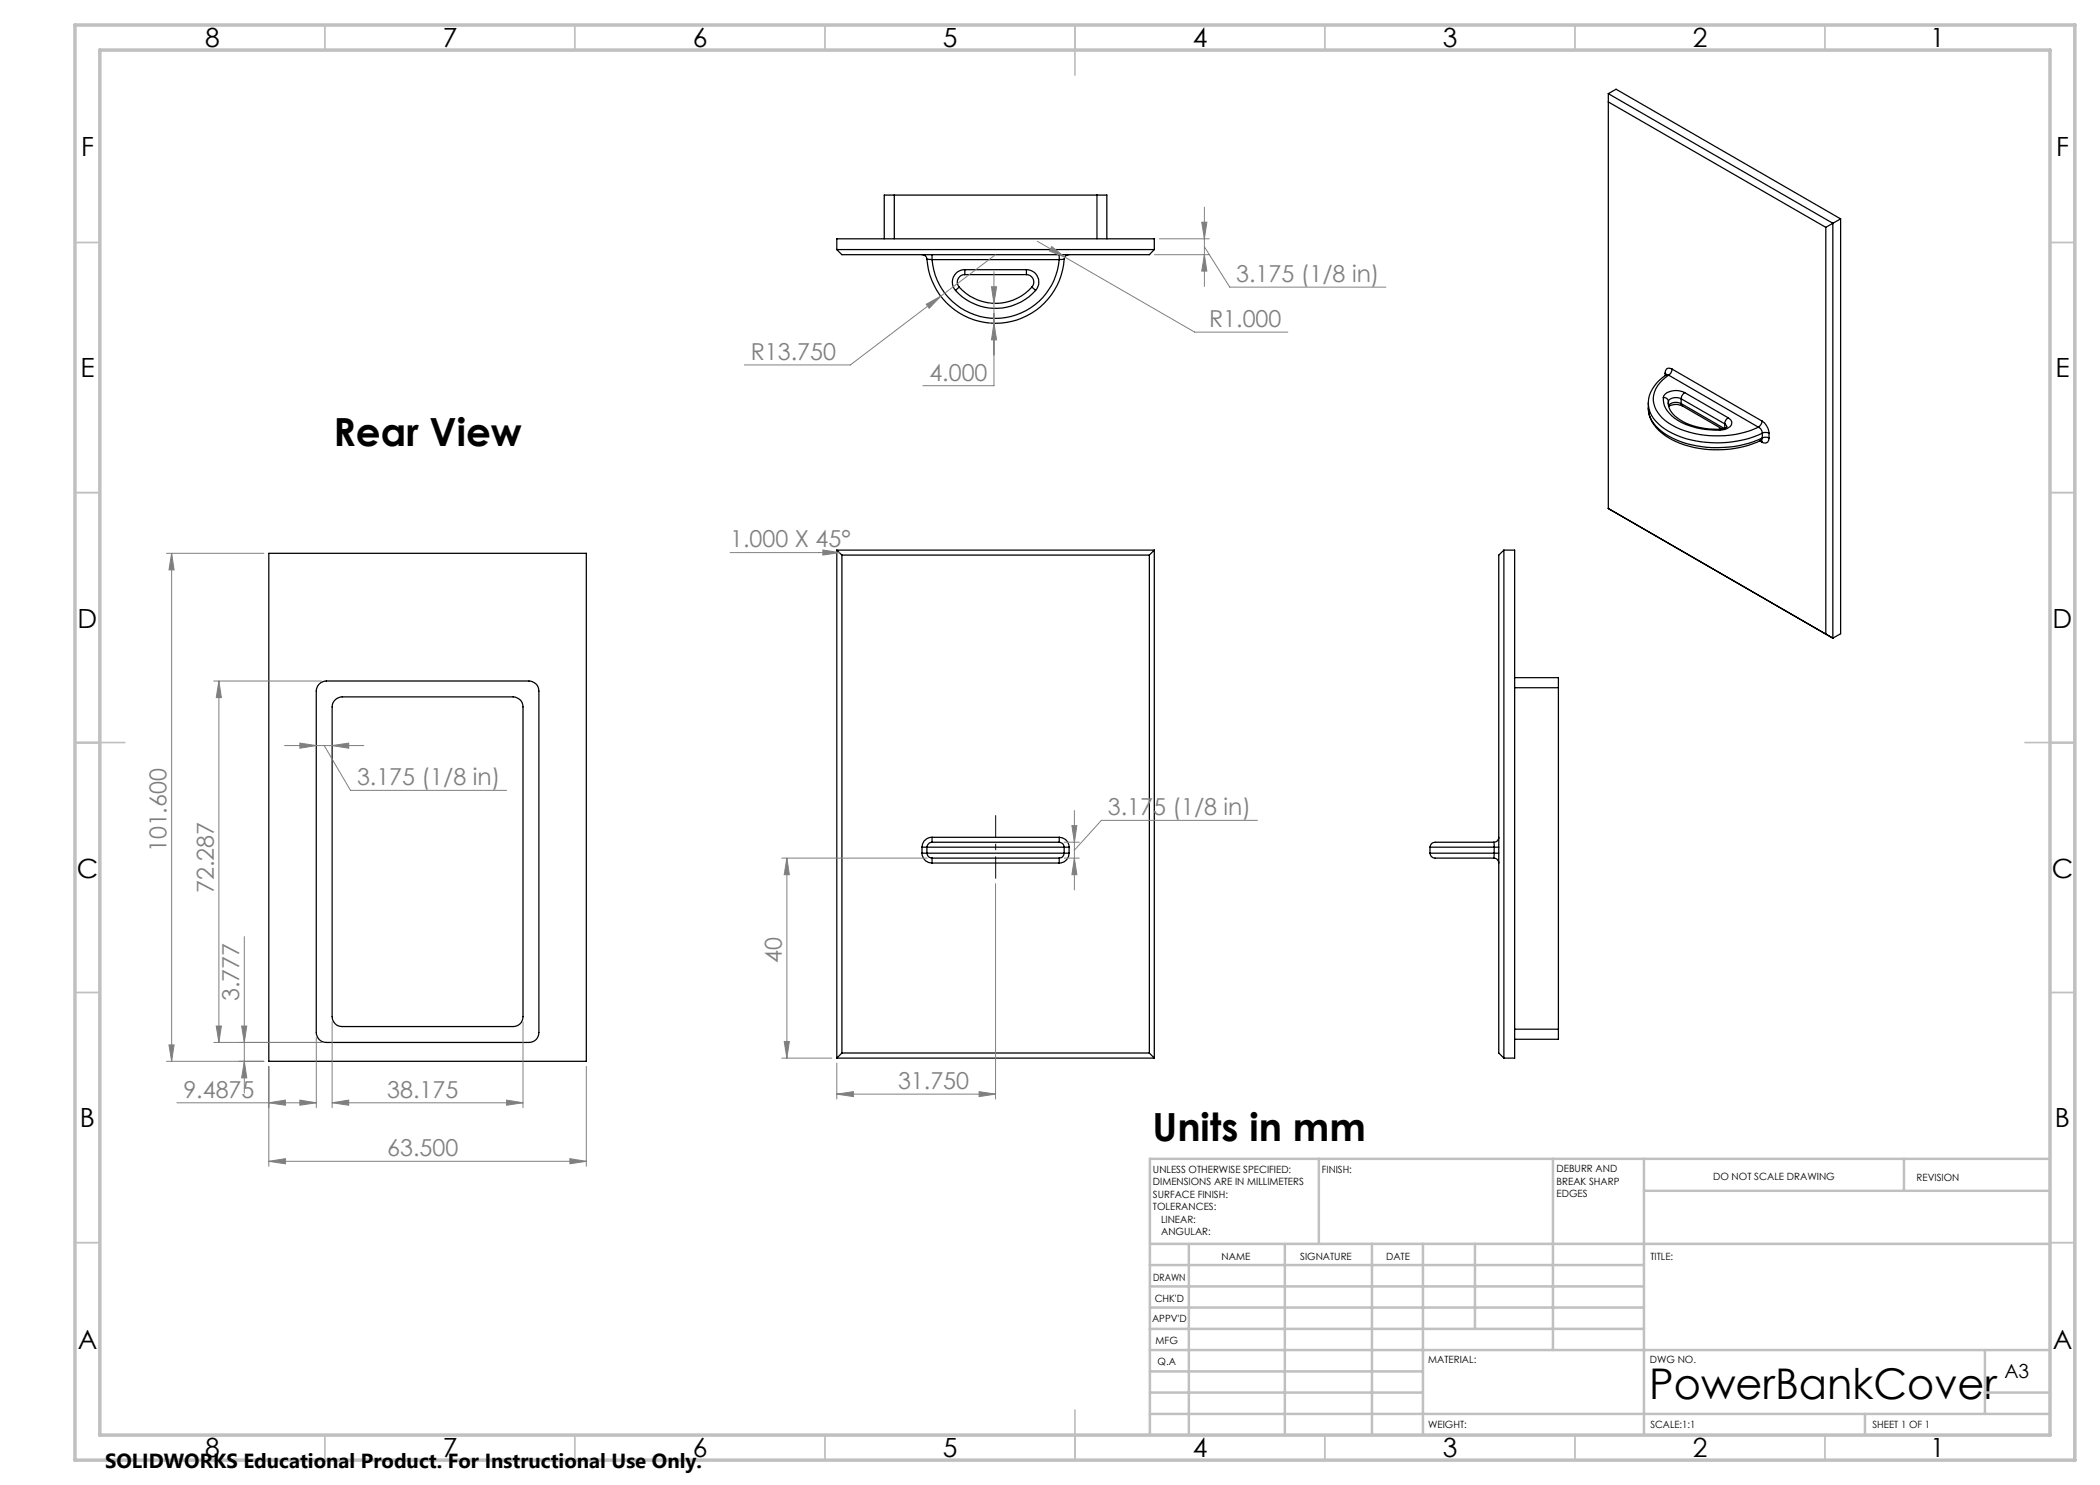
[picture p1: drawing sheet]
<svg xmlns="http://www.w3.org/2000/svg" width="420mm" height="297mm" viewBox="0 0 420 297" stroke-linecap="round" stroke-linejoin="round" font-family="sans-serif">
<g fill="none" stroke="#000" stroke-width=".25">
<path d="M321.7 18.7l44.9 26M321.7 18.7v83M321.7 18.7l1.5-.9 44.9 26M178.9 39h-2.1v8.8M178.9 39v8.8M178.9 39h40.5M219.4 39h2v8.8M219.4 39v8.8M321.7 20.4l43.5 25.1M167.4 49.9v-2.1h63.5v2.1M167.4 49.9h63.5M167.4 49.9l1 1h61.5l1-1"/>
<path d="M184.4 50.9a.96 .96 0 0 1 1 1M185.4 51.9h1M185.4 51.9a13.8 13.8 0 0 0 13.7 12.8 13.8 13.8 0 0 0 13.7-12.8M186.4 50.9v1M186.4 51.9a12.8 12.8 0 0 0 12.7 11.8 12.8 12.8 0 0 0 12.7-11.8M186.4 51.9h25.4M191.1 58.1a10.8 10.8 0 0 0 16 0M191.8 57.4l-.7 .7M191.8 57.4a9.8 9.8 0 0 0 14.6 0M193 53.9a2.5 2.5 0 0 0-2.3 1.5 2.5 2.5 0 0 0 .4 2.7M193 54.9a1.51 1.51 0 0 0-1.4 .9 1.51 1.51 0 0 0 .2 1.6M193 53.9v1"/>
<path d="M193 53.9h12.3M193 54.9h12.3M205.3 53.9a2.5 2.5 0 0 1 2.2 1.5 2.5 2.5 0 0 1-.4 2.7M205.3 54.9a1.49 1.49 0 0 1 1.3 .9 1.49 1.49 0 0 1-.2 1.6M205.3 53.9v1M206.4 57.4l.7 .7M211.8 50.9v1M212.8 51.9h-1M213.8 50.9a.96 .96 0 0 0-1 1M365.2 45.5v81.3l1.4 .8M366.6 44.7v82.9M366.6 44.7l-1.4 .8"/>
<path d="M368.1 43.8l-1.5 .9M368.1 43.8v82.9l-1.5 .9M332.7 79.5a5.4 5.4 0 0 0 3.5 4.9 16 16 0 0 0 7.8 1.6M332.7 79.5a.98 .98 0 0 1 1 .8M333 74.6l.3 .4M333 74.6v.5M333.2 75a7 7 0 0 0-3.5 6.6M333.2 75h.5M333.3 74.9l-.1 .1M333.7 75a5.5 5.5 0 0 0-2.9 5.7 7.4 7.4 0 0 0 4.4 4.7 20.5 20.5 0 0 0 16.5 0M333.7 75l18 10.4M334.4 73.8a.81 .81 0 0 0-1.3 .4l-.1 .4"/>
<path d="M334.4 73.8a1.62 1.62 0 0 1-.7 1.2M334.4 73.8l18 10.4M336.2 79.8a2.16 2.16 0 0 0-2.5 .3v.2M336.2 79.8l8.7 5M336.2 79.8v.9M336.9 78.5a3.5 3.5 0 0 0-4.2 .7v.3M336.9 78.5a1.6 1.6 0 0 0-.7 1.3M336.9 78.5l8.8 5.1M329.7 81.6a7.6 7.6 0 0 0 4.7 6.3 21.2 21.2 0 0 0 17.8 .1M329.7 80.6a6.8 6.8 0 0 0 4 5.7 21.8 21.8 0 0 0 18.8 .3M329.7 81.6a6.8 6.8 0 0 0 4 5.6 21.5 21.5 0 0 0 18.8 .4M333.7 80.6a4.6 4.6 0 0 0 2.9 3.7 14.7 14.7 0 0 0 7.4 1.5"/>
<path d="M333.7 80.6h.1M333.7 80.3v.3M333.7 80.3v.6M336.2 80.7l.2 .5M336.2 80.7a2.04 2.04 0 0 0-2.5 .5M336.2 80.7l8.6 5M336.4 81.2a2.72 2.72 0 0 0-2.6 .1M336.4 81.2l8 4.6M344 85.8v.2M344.9 84.8l.5 .6M344.9 84.8v.9M345.4 85.4l-.9 .4h-.5"/>
<path d="M345.7 83.6a1.05 1.05 0 0 1 .7 .9 1.05 1.05 0 0 1-.7 1l-.8 .4-.9 .1M345.7 83.6a1.38 1.38 0 0 0-.8 1.2M351.7 85.4a1.32 1.32 0 0 1 .8 1.2M352 88.2l.4 .2M352.2 88h.1l.1 .4M352.4 84.2a3.2 3.2 0 0 1 1.4 2.4M352.4 84.2a1.6 1.6 0 0 1-.7 1.2M352.5 86.6l.3-.1 1 .1M352.5 87.6l.5-.1 .8 .1M352.5 87.6l-.3 .4M352.5 86.6v1M353.8 87.6l-.1 .5a.84 .84 0 0 1-1.3 .3"/>
<path d="M353.8 86.6v1M53.8 110.7h63.5v101.6h-63.5zM167.4 110v101.6M167.4 110l1 1M167.4 110h63.5M168.4 111v99.6M168.4 111h61.5M229.9 111v99.6M230.9 110l-1 1M230.9 110v101.6M300.8 110h2.1v101.6h-2.1M300.8 110v101.6"/>
<path d="M300.8 110l-1 1v99.6l1 1M321.7 101.7h.1M321.7 101.7l44.9 25.9M63.9 136.8l.6-.4 .8-.2h40.5a1.99 1.99 0 0 1 2 2v68.3a1.93 1.93 0 0 1-2 2h-40.5a1.99 1.99 0 0 1-2-2v-68.3l.1-.8zM67 140l.7-.4 .7-.2h34.2a1.99 1.99 0 0 1 2 2v61.9a1.93 1.93 0 0 1-2 2h-34.2a1.99 1.99 0 0 1-2-2v-61.9a1.78 1.78 0 0 1 .6-1.4zM302.9 135.5h8.8v2M302.9 137.5h8.8M311.7 137.5v68.3M184.4 170.6a2 2 0 0 0 2 2M184.4 170.6h1M184.4 169.4h1M184.4 169.4v1.2"/>
<path d="M185.4 169.4h27.4M185.4 170.6h27.4M185.4 170.6a1.04 1.04 0 0 0 1 1M185.4 169.4v1.2M186.4 171.6h25.4M186.4 168.4a1.01 1.01 0 0 0-1 1M186.4 168.4h25.4M186.4 171.6v1M186.4 167.5a1.97 1.97 0 0 0-2 1.9M186.4 167.5v.9M186.4 167.5h25.4M186.4 172.6h25.4"/>
<path d="M211.8 168.4a1.01 1.01 0 0 1 1 1M211.8 167.5a1.96 1.96 0 0 1 2 1.9M211.8 167.5v.9M211.8 171.6v1M212.8 170.6a1.01 1.01 0 0 1-1 1M212.8 169.4h1M212.8 170.6h1M212.8 169.4v1.2M213.8 170.6a1.96 1.96 0 0 1-2 2M213.8 169.4v1.2M286 170.6a1.25 1.25 0 0 0 1.7 1h11.1M286 169.4h12.8"/>
<path d="M286 170.6h12.8M286 169.4v1.2M298.8 168.4h-11.4a1.12 1.12 0 0 0-1.4 1M298.8 168.4v1M298.8 171.6a.96 .96 0 0 1 1 1M298.8 169.4h1M298.8 170.6v1M298.8 170.6h1M298.8 169.4v1.2M299.8 167.5a.96 .96 0 0 1-1 .9M167.4 211.6h63.5M168.4 210.6l-1 1"/>
<path d="M168.4 210.6h61.5M229.9 210.6l1 1M302.9 205.8h8.8M311.7 205.8v2.1h-8.8"/>
</g>
<g fill="none" stroke="#808080" stroke-width=".2">
<path d="M198.3 57.4h1l-.5 3.3zM198.8 54.3v22.8h-14.2M199.1 50.9l-29 22.1h-21.2M207.5 48.3l31.4 18.1h18.7M210.4 49.3l2.6 2.1-3.1-1.2zM230.9 50.9h11M231.9 47.8h10M240.3 44.4h1.1l-.5 3.4zM240.9 50.9l.5 3.3h-1.1zM240.9 41.4v15.9M240.9 49.4l5.1 8h31.2M185.2 60.9l3-1.7-2.4 2.5z"/>
<path d="M197.8 60.7h.3M197.8 64.7h.3M198.8 64.7l.5 3.3h-1zM33.3 110.7h19.5M34.3 110.7l.5 3.3h-1zM34.3 110.7v101.6M146 110.5h21.9M164.6 110l3.3 .5-3.3 .5zM42.8 136.2h21.5M43.8 136.2l.5 3.3h-1zM43.8 136.2v72.3M56.9 149.1h15.9"/>
<path d="M60 148.6l3.3 .5-3.3 .5zM64.8 149.1l5.3 9h31.2M66.4 149.1l3.3-.5v1zM156.4 171.6h29M157.4 171.6l.5 3.3h-1.1zM157.4 171.6v40M199.1 176.7v43.1M212.8 168.4h3.1M212.8 171.6h3.1M214.4 165.1h1l-.5 3.3zM214.9 171.6l.5 3.3h-1zM214.9 162.1v15.9"/>
<path d="M251.5 164.1h-31.2l-5.4 5.9M48.9 187.3v31.3M33.3 212.3h19.5M33.8 209h1l-.5 3.3zM42.8 208.5h21.5M43.3 205.2h1l-.5 3.3zM48.3 205.2h1.1l-.5 3.3zM48.9 212.3l.5 3.3h-1.1zM53.8 213.3v20M63.3 207.5v14M66.4 204.3v17.2M104.6 204.3v17.2"/>
<path d="M117.3 213.3v20M156.4 211.6h10M156.8 208.3h1.1l-.5 3.3zM167.4 218.8l3.3-.5v1zM167.4 212.6v7.2M167.4 218.8h31.7M195.8 218.3l3.3 .5-3.3 .5zM35.4 220.6h27.9M53.8 220.6l3.3-.6v1zM53.8 232.3l3.3-.6v1.1zM53.8 232.3h63.5M60 220l3.3 .6-3.3 .4z"/>
<path d="M66.4 220.6l3.3-.6v1zM66.4 220.6h38.2M101.3 220l3.3 .6-3.3 .4zM114 231.7l3.3 .6-3.3 .5z"/>
</g>
<path d="M199.1 163.1v12.6" fill="none" stroke="#000" stroke-width=".2" stroke-dasharray="15.2 1.3 1.3 1.3" stroke-dashoffset="10.8" stroke-linecap="butt"/>
<g fill="none" stroke="#c0c0c0" stroke-width=".35">
<path d="M65 5v5M115 5v5M165 5v5M215 5v10M265 5v5M315 5v5M365 5v5M15 48.5h5M410 48.5h5M15 98.5h5M410 98.5h5M15 148.5h10"/>
<path d="M405 148.5h10M15 198.5h5M410 198.5h5M15 248.5h5M410 248.5h5M65 287v5M115 287v5M165 287v5M215 282v10M265 287v5M315 287v5M365 287v5"/>
</g>
<g fill="none" stroke="#c0c0c0" stroke-width=".5">
<path d="M263.8 231.8v17M310.6 231.8v38.2M328.8 231.8v55.2M328.8 238.2h81.2M380.8 231.8v6.4M410 231.8h-180v55.2M230 248.8h180M230 257.3h98.8M230 253h98.8M237.8 248.8v38.2M257 248.8v38.2M274.4 248.8v38.2"/>
<path d="M284.6 248.8v38.2M295 248.8v17M230 265.8h98.8M230 261.5h98.8M230 278.5h54.6M230 274.3h54.6M230 270h180M397 278.5h13M397 270v12.8M230 282.8h180M373 282.8v4.2"/>
</g>
<path d="M15 5h400v287h-400zM20 10h390v277h-390z" fill="none" stroke="#c0c0c0" stroke-width=".7"/>
<g fill="#808080">
<path d="M164.6 110l3.3 .5-3.3 .5z"/>
<path d="M101.3 220l3.3 .6-3.3 .4zM66.4 220.6l3.3-.6v1zM60 220l3.3 .6-3.3 .4zM53.8 220.6l3.3-.6v1zM114 231.7l3.3 .6-3.3 .5zM53.8 232.3l3.3-.6v1.1z"/>
<path d="M214.4 165.1h1l-.5 3.3zM214.9 171.6l.5 3.3h-1zM240.3 44.4h1.1l-.5 3.4zM240.9 50.9l.5 3.3h-1.1zM185.2 60.9l.6 .8 2.4-2.5zM210.4 49.3l-.5 .9 3.1 1.2zM198.3 57.4h1l-.5 3.3zM198.8 64.7l.5 3.3h-1zM66.4 149.1l3.3-.5v1zM60 148.6l3.3 .5-3.3 .5z"/>
<path d="M167.4 218.8l3.3-.5v1zM195.8 218.3l3.3 .5-3.3 .5z"/>
<path d="M156.8 208.3h1.1l-.5 3.3zM157.4 171.6l.5 3.3h-1.1z"/>
<path d="M43.8 136.2l.5 3.3h-1zM43.3 205.2h1l-.5 3.3zM48.3 205.2h1.1l-.5 3.3zM48.9 212.3l.5 3.3h-1.1zM34.3 110.7l.5 3.3h-1zM33.8 209h1l-.5 3.3z"/>
</g>
<text font-size="8.5" x="329.9" y="279.7">PowerBankCover</text>
<g font-size="7.8">
<text x="66.7" y="89.3">Rear View</text>
<text x="230.5" y="228.3">Units in mm</text>
</g>
<g font-size="5.3">
<text x="41" y="9.5">8</text>
<text x="88.5" y="9.5">7</text>
<text x="138.5" y="9.5">6</text>
<text x="188.5" y="9.5">5</text>
<text x="238.5" y="9.5">4</text>
<text x="288.5" y="9.5">3</text>
<text x="338.5" y="9.5">2</text>
<text x="386" y="9.5">1</text>
<text x="16.2" y="31.2">F</text>
<text x="411.2" y="31.2">F</text>
<text x="16.1" y="75.5">E</text>
<text x="411.1" y="75.5">E</text>
<text x="15.5" y="125.5">D</text>
<text x="410.5" y="125.5">D</text>
<text x="15.4" y="175.5">C</text>
<text x="410.4" y="175.5">C</text>
<text x="16" y="225.5">B</text>
<text x="411" y="225.5">B</text>
<text x="15.5" y="269.7">A</text>
<text x="410.5" y="269.7">A</text>
<text x="41" y="291.5">8</text>
<text x="88.5" y="291.5">7</text>
<text x="138.5" y="291.5">6</text>
<text x="188.5" y="291.5">5</text>
<text x="238.5" y="291.5">4</text>
<text x="288.5" y="291.5">3</text>
<text x="338.5" y="291.5">2</text>
<text x="386" y="291.5">1</text>
</g>
<g font-size="4.7" fill="#808080">
<text x="247.3" y="56.4">3.175 (1/8 in)</text>
<text x="241.8" y="65.4">R1.000</text>
<text x="150.2" y="72">R13.750</text>
<text x="185.9" y="76.1">4.000</text>
<text x="146" y="109.5">1.000 X 45°</text>
<text x="71.4" y="157">3.175 (1/8 in)</text>
<text x="221.6" y="163.1">3.175 (1/8 in)</text>
<text x="33.3" y="170.5" transform="rotate(-90 33.3 170.5)">101.600</text>
<text x="42.8" y="178.6" transform="rotate(-90 42.8 178.6)">72.287</text>
<text x="156.4" y="192.7" transform="rotate(-90 156.4 192.7)">40</text>
<text x="47.8" y="200.2" transform="rotate(-90 47.8 200.2)">3.777</text>
<text x="36.7" y="219.5">9.4875</text>
<text x="77.5" y="219.5">38.175</text>
<text x="179.6" y="217.8">31.750</text>
<text x="77.5" y="231.2">63.500</text>
</g>
<text font-size="4.1" x="21" y="293.7">SOLIDWORKS Educational Product. For Instructional Use Only.</text>
<text font-size="3.9" x="400.9" y="275.5">A3</text>
<g font-size="2">
<text x="230.6" y="234.6">UNLESS OTHERWISE SPECIFIED:</text>
<text x="230.6" y="237.1">DIMENSIONS ARE IN MILLIMETERS</text>
<text x="230.6" y="239.6">SURFACE FINISH:</text>
<text x="264.4" y="234.6">FINISH:</text>
<text x="311.3" y="234.5">DEBURR AND</text>
<text x="311.3" y="237">BREAK SHARP</text>
<text x="311.3" y="239.5">EDGES</text>
<text x="342.6" y="236">DO NOT SCALE DRAWING</text>
<text x="383.3" y="236.2">REVISION</text>
<text x="230.6" y="242.1">TOLERANCES:</text>
<text x="232.2" y="244.6">LINEAR:</text>
<text x="232.2" y="247.1">ANGULAR:</text>
<text x="244.3" y="252">NAME</text>
<text x="260" y="251.9">SIGNATURE</text>
<text x="277.2" y="251.9">DATE</text>
<text x="330.1" y="251.9">TITLE:</text>
<text x="230.6" y="256.1">DRAWN</text>
<text x="230.9" y="260.3">CHK'D</text>
<text x="230.4" y="264.4">APPV'D</text>
<text x="231.1" y="268.8">MFG</text>
<text x="231.5" y="273">Q.A</text>
<text x="285.6" y="272.5">MATERIAL:</text>
<text x="330" y="272.5">DWG NO.</text>
<text x="285.6" y="285.5">WEIGHT:</text>
<text x="330.1" y="285.6">SCALE:1:1</text>
<text x="374.5" y="285.6">SHEET 1 OF 1</text>
</g>
</svg>
